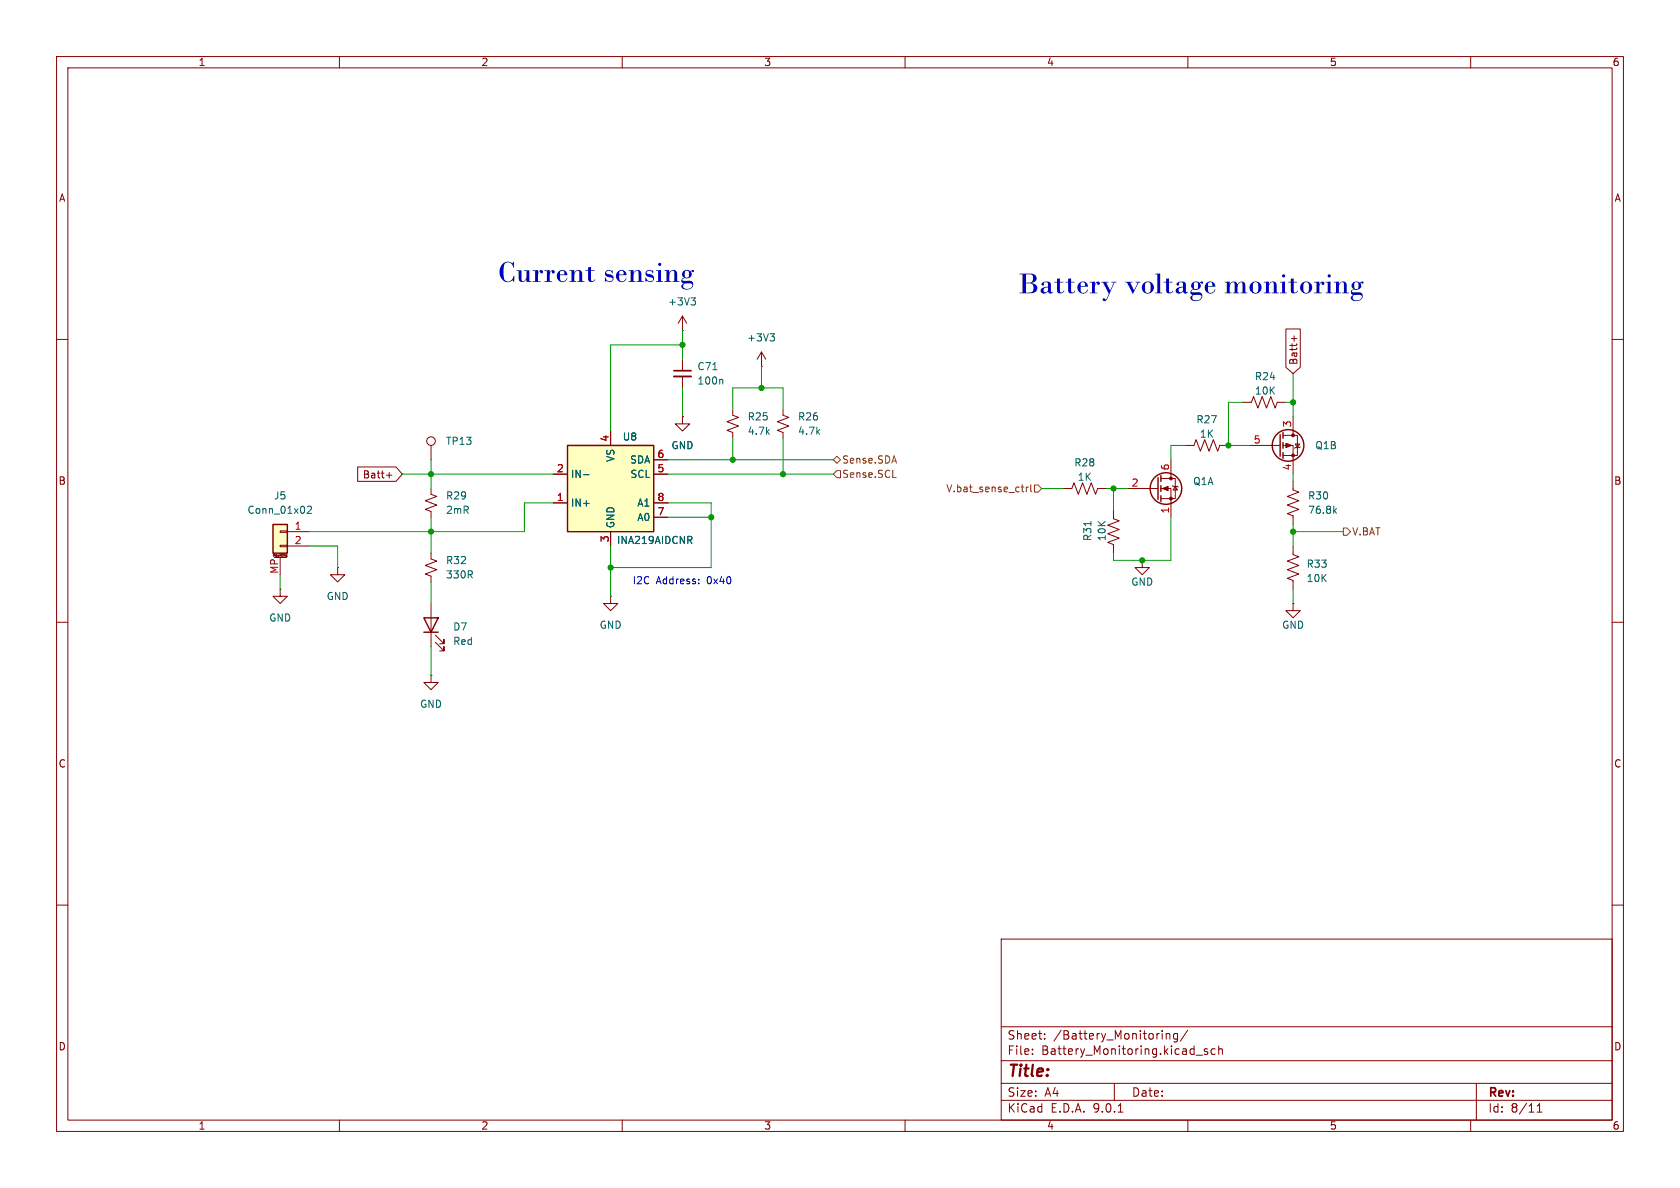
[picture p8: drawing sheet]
<svg xmlns="http://www.w3.org/2000/svg" width="297mm" height="210mm" viewBox="0 0 297 210" stroke-linecap="round" stroke-linejoin="round" font-family="sans-serif">
<g fill="none" stroke="#840000" stroke-width=".18">
<path d="M10 10h277v190h-277zM12 12h273v186h-273zM60 10v2M110 10v2M160 10v2M210 10v2M260 10v2M10 60h2M120.6 73.7v1.2h1.3l-1.3 1.3-1.2-1.3h1.2M120.6 73.7h.1M285 60h2M10 110h2"/>
<path d="M285 110h2M10 160h2M177 166h108v32h-108zM285 160h2M60 198v2M110 198v2M160 198v2M177 194.5h108M177 191.5h108M177 187.5h108M177 181.5h108M182.5 186.3v.1"/>
<path d="M182.5 185.5v.1M184.7 183.6v.1M184.7 182.8v.1M197 191.5v3M197.7 196.6h.8M206.2 182.7v1M206.2 182.8l.2-.1 .3 .1 .1 .9M208.2 182.8l-.5-.1-.2 .3v.4l.1 .2h.6M208.2 182.7v1.2l-.3 .3-.4-.1M210 182.1l-1.3 2M210 198v2M211.5 186.5h1.1"/>
<path d="M213.5 185.5l-.4-.1-.2 .2 .1 .2 .5 .2v.3h-.6M214.8 185.5l-.4-.1-.3 .3v.4l.1 .2h.6M215.5 185.5l.2-.1 .3 .1 .1 .9M215.5 184.9v1.5M260 198v2M261 191.5v6.5M271.7 196.6h.9M271.7 195.5l.5-.4v1.5"/>
</g>
<path d="M100.3 78.7h15.3v15.3h-15.3z" fill="#ffffc2"/>
<path d="M100.3 78.7h15.3v15.3h-15.3z" fill="none" stroke="#840000" stroke-width=".25"/>
<g fill="none" stroke="#840000" stroke-width=".18">
<path d="M76.2 78.7v2.6M107.9 76.2v2.5M129.5 72.4v1l1.1 .4-2.1 .7 2.1 .8-2.1 .8 1 .4v1M219.7 71.1h1.5l.4-1 .8 2 .7-2 .8 2 .8-2 .7 2 .4-1h1.5M97.8 83.8h2.5M97.8 88.9h2.5M107.9 94v2.5M115.6 83.8h2.5M115.6 88.9h2.5M115.6 81.3h2.5M115.6 91.4h2.5M188 86.4h1.5l.4-1.1 .7 2.1 .8-2.1 .8 2.1 .7-2.1 .8 2.1 .4-1h1.5"/>
<path d="M196.8 90.2v1.5l1.1 .4-2.1 .7 2.1 .8-2.1 .8 2.1 .7-2.1 .8 1 .4v1.5"/>
<circle cx="76.2" cy="78" r=".76"/>
</g>
<path d="M103.2 83.9h.9M121.9 95.5l.4 .6M122.2 94.9l.1 .2-.1 .3M192.9 92.2v.7" fill="none" stroke="#006464" stroke-width=".18"/>
<path d="M48.3 92.7h2.5v5.1h-2.5z" fill="#ffffc2"/>
<g fill="none" stroke="#840000" stroke-width=".25">
<path d="M226.3 76.8v3.8M226.8 76.5v1M226.8 78.2v1M48.3 92.7h2.5v5.1h-2.5zM204.7 84.5v3.8M205.2 84.1v1M205.2 85.9v1M205.2 87.6v1M226.8 80v1M74.9 109.2h2.6l-1.3 2.6zM74.9 111.8h2.6"/>
<circle cx="227.7" cy="78.7" r="2.79"/>
<circle cx="206.1" cy="86.4" r="2.79"/>
</g>
<g fill="none" stroke="#840000" stroke-width=".18">
<path d="M120.6 58.4h.1M120.6 55.9l-.7 1.3M120.6 55.9l.8 1.3M120.6 55.9v2.5M227.3 58.2h2.6v6.7l-1.3 1.1-1.3-1.1zM228.3 59.9h1M228.8 59.4v.9M107.9 76.2v2.5M120.6 73.7h.1M120.6 63.5v2M120.6 66.5v2.1M134.6 64.8h.1"/>
<path d="M134.6 62.2l-.7 1.3M134.6 62.2l.8 1.3M134.6 62.2v2.6M138.4 72.4v1l1 .4-2 .7 2 .8-2 .8 1 .4v1M209.5 78.7h1.6l.4-1 .7 2.1 .8-2.1 .7 2.1 .8-2.1 .8 2.1 .3-1.1h1.6M221 78.7h5.3M226.8 77h2.6v3.5h-2.6M226.8 78.7h1.8v5.1M228.6 73.7v3.3M229 78.5h.7l-.3 .6zM229.9 79l-.2 .1h-.7l-.1 .1M48.3 98.3v-.3l.2 .2 .1-.2v.3"/>
<path d="M48.5 98.6h2M49.5 93.9h1.3v.2h-1.3zM49.5 96.4h1.3v.2h-1.3zM49.5 98.6v3M49.8 98v.3M50 98h.1M50.6 98.4h.1M50.6 98.1v.2h.1M50.6 98.1h.1M50.7 98.4h.1M50.7 98.1v.3M50.8 94h3.8"/>
<path d="M50.8 96.5h3.8M63.2 82.5h6.8l1.1 1.3-1.1 1.3h-6.8zM68.3 84h1M68.8 83.5v1M76.2 97.8v1l1 .4-2 .7 2 .8-2 .8 1 .4v1M76.2 86.4v1l1 .4-2 .7 2 .8-2 .7 1 .4v1M97.8 83.8h2.5M97.8 88.9h2.5M107.9 94v2.5M115.6 83.8h2.5M115.6 88.9h2.5M115.6 81.3h2.5"/>
<path d="M115.6 91.4h2.5M199.4 86.4h5.3M201.9 99.1v1.2h1.3l-1.3 1.3-1.2-1.3h1.2M201.9 99.1h.1M205.2 84.6h2.6v3.5h-2.6M205.2 86.4h1.8v5M207 81.3v3.3M207.3 85.9l.1 .1h.8l.1 .1M207.8 86l.4 .6h-.8zM228.6 96.5v1.5l1 .4-2 .8 2 .7-2 .8 2 .8-2 .7 1 .4v1.5M228.6 85.1v1.5l1 .4-2 .8 2 .7-2 .8 2 .7-2 .8 1 .4v1.5M49.5 104.1v1.3h1.3l-1.3 1.3-1.2-1.3h1.2"/>
<path d="M49.5 104.1h.1M59.7 100.3v1.3h1.3l-1.3 1.3-1.3-1.3h1.3M59.7 100.3h.1M76.2 119.4v1.3h1.3l-1.3 1.2-1.3-1.2h1.3M76.2 119.4h.1M76.2 106.7v7.6M77 113.5l1.5 1.6v-.8v.8h-.8M77 112.3l1.5 1.5v-.8v.8h-.8M107.9 105.4v1.3h1.3l-1.3 1.3-1.2-1.3h1.2M107.9 105.4h.1M228.6 106.7v1.3h1.3l-1.3 1.2-1.3-1.2h1.3M228.6 106.7h.1"/>
</g>
<path d="M136.1 59h.8l-.4 .5M136.7 59.5l.2 .2v.3l-.2 .3M126 65.4h.7M127.6 67l.2 .2v.7M54.3 89.6l.5-.1 .3 .3-.8 .9h.8M103.2 83.9h.9M121.9 95.5l.4 .6M122.2 94.9l.1 .2-.1 .3M235.9 90.3l.4 .4M236.3 89.9l-.5 .5" fill="none" stroke="#006464" stroke-width=".18"/>
<path d="M119.1 65.5h3.1" fill="none" stroke="#840000" stroke-width=".3"/>
<path d="M119.1 66.5h3.1" fill="none" stroke="#840000" stroke-width=".33"/>
<g fill="#840000" stroke="#840000" stroke-width=".18">
<path d="M227.3 78.4l1 .3-1 .4z"/>
<path d="M205.5 86.4l1-.4v.7z"/>
<circle cx="228.6" cy="77" r=".25"/>
<circle cx="228.6" cy="80.5" r=".25"/>
<circle cx="207" cy="84.6" r=".25"/>
<circle cx="207" cy="88.1" r=".25"/>
</g>
<path d="M147.3 81.3l.7-.7 .6 .7-.6 .6zM148 83.2h.6v1.3h-.6l-.7-.7zM157.8 84.4h.6M180.5 86.1h.5M180.8 86.9h.2M181.4 86.1v.8M181.8 86.1l-.4 .2M182.2 85.7v1.1l.2 .1M182.9 85.7h.6l.6 .7-.6 .6h-.6zM237.5 93.3h.6l.7 .7-.7 .6h-.6z" fill="none" stroke="#725600" stroke-width=".18"/>
<g fill="none" stroke="#009600" stroke-width=".18">
<path d="M120.6 58.4v5.1M120.6 61h-12.7v15.2M120.6 68.6v5.1M129.5 72.4v-3.8h8.9v3.8M129.5 77.5v3.8M134.6 64.8v3.8M138.4 77.5v6.3M209.5 78.7h-2.5v2.6M219.7 71.1h-2.5v7.6h3.8M227.3 71.1h1.3M228.6 66v7.7M54.6 96.5h5.1v3.8"/>
<path d="M71.1 83.8h26.7M76.2 81.3v5.1M76.2 91.4v6.4M97.8 88.9h-5.1v5.1h-38.1M107.9 96.5v8.9M118.1 88.9h7.6v11.4h-17.8M118.1 83.8h29.2M118.1 81.3h29.2M118.1 91.4h7.6M184.1 86.4h3.9M195.6 86.4h3.8M196.8 86.4v3.8"/>
<path d="M207 91.4v7.7h-10.2v-1.3M228.6 94h8.9M228.6 83.8v1.3M228.6 92.7v3.8M49.5 101.6v2.5M76.2 102.9v3.8M76.2 114.3v5.1M228.6 104.1v2.6"/>
</g>
<path d="M123.5 103.1v.1M123.5 102.4v.1" fill="none" stroke="#0000c2" stroke-width=".18"/>
<g fill="#009600" stroke="#009600" stroke-width=".18">
<circle cx="138.4" cy="83.8" r=".46"/>
<circle cx="134.6" cy="68.6" r=".46"/>
<circle cx="196.8" cy="86.4" r=".46"/>
<circle cx="120.6" cy="61" r=".46"/>
<circle cx="107.9" cy="100.3" r=".46"/>
<circle cx="129.5" cy="81.3" r=".46"/>
<circle cx="125.7" cy="91.4" r=".46"/>
<circle cx="201.9" cy="99.1" r=".46"/>
<circle cx="228.6" cy="94" r=".46"/>
<circle cx="228.6" cy="71.1" r=".46"/>
<circle cx="217.2" cy="78.7" r=".46"/>
<circle cx="76.2" cy="94" r=".46"/>
<circle cx="76.2" cy="83.8" r=".46"/>
</g>
<g font-size="5.3" fill="#0000c2">
<text x="88" y="51.4">Current sensing</text>
<text x="180" y="53.5">Battery voltagemonitoring</text>
</g>
<text font-size="2.8" fill="#840000" x="178" y="190.9">Title:</text>
<g font-size="2.1" fill="#840000">
<text x="178" y="184">Sheet:</text>
<text x="186.2" y="184">/Battery_Monitoring/</text>
<text x="178" y="186.7">File:</text>
<text x="184.1" y="186.7">Battery_Monitoring.kicad_sch</text>
<text x="178" y="196.9">KiCad</text>
<text x="178" y="194.1">Size:</text>
<text x="184.7" y="194.1">A4</text>
<text x="185.7" y="196.9">E.D.A.</text>
<text x="193.3" y="196.9">9.0.1</text>
<text x="200" y="194.1">Date:</text>
<text x="263" y="194.3">Rev:</text>
<text x="263" y="196.9">Id:</text>
<text x="267.1" y="196.9">8/11</text>
</g>
<g font-size="1.8" fill="#840000">
<text x="35" y="11.9">1</text>
<text x="85" y="11.9">2</text>
<text x="135" y="11.9">3</text>
<text x="185" y="11.9">4</text>
<text x="235" y="11.9">5</text>
<text x="285" y="11.9">6</text>
<text x="10.3" y="35.9">A</text>
<text x="285.3" y="35.9">A</text>
<text x="229.6" y="64.6" transform="rotate(-90 229.6 64.6)">Batt+</text>
<text x="10.3" y="85.9">B</text>
<text x="64" y="84.8">Batt+</text>
<text x="285.3" y="85.9">B</text>
<text x="10.3" y="135.9">C</text>
<text x="285.3" y="135.9">C</text>
<text x="10.3" y="185.9">D</text>
<text x="285.3" y="185.9">D</text>
<text x="35" y="199.9">1</text>
<text x="85" y="199.9">2</text>
<text x="135" y="199.9">3</text>
<text x="185" y="199.9">4</text>
<text x="235" y="199.9">5</text>
<text x="285" y="199.9">6</text>
</g>
<g font-size="1.8" fill="#006464">
<text x="118" y="54.2">+3V3</text>
<text x="123.2" y="65.6">C71</text>
<text x="132" y="60.6">+3V3</text>
<text x="123.2" y="68.2">100n</text>
<text x="221.8" y="67.4">R24</text>
<text x="221.8" y="70">10K</text>
<text x="132.1" y="77.1">4.7k</text>
<text x="132.1" y="74.5">R25</text>
<text x="141" y="77.1">4.7k</text>
<text x="141" y="74.5">R26</text>
<text x="211.4" y="75">R27</text>
<text x="212" y="77.6">1K</text>
<text x="78.7" y="78.8">TP13</text>
<text x="108.8" y="81.7" transform="rotate(-90 108.8 81.7)">VS</text>
<text x="110" y="78.1">U8</text>
<text x="111.3" y="82.1">SDA</text>
<text x="118.6" y="79.6">GND</text>
<text x="189.8" y="82.7">R28</text>
<text x="232.4" y="79.6">Q1B</text>
<text x="48.3" y="88.5">J5</text>
<text x="78.7" y="88.5">R29</text>
<text x="100.8" y="84.7">IN-</text>
<text x="100.8" y="89.8">IN+</text>
<text x="111.4" y="84.7">SCL</text>
<text x="112.6" y="89.8">A1</text>
<text x="190.4" y="85.2">1K</text>
<text x="210.8" y="86">Q1A</text>
<text x="231.1" y="88.5">R30</text>
<text x="43.7" y="91">Conn_01x02</text>
<text x="78.7" y="91">2mR</text>
<text x="108.8" y="93.5" transform="rotate(-90 108.8 93.5)">GND</text>
<text x="112.6" y="92.3">A0</text>
<text x="193.1" y="95.7" transform="rotate(-90 193.1 95.7)">R31</text>
<text x="195.7" y="95.7" transform="rotate(-90 195.7 95.7)">10K</text>
<text x="231.1" y="91">76.8k</text>
<text x="78.7" y="99.9">R32</text>
<text x="109" y="96.4">INA219AIDCNR</text>
<text x="230.9" y="100.6">R33</text>
<text x="57.7" y="106.3">GND</text>
<text x="78.7" y="102.5">330R</text>
<text x="199.9" y="103.7">GND</text>
<text x="230.9" y="103.1">10K</text>
<text x="47.5" y="110.1">GND</text>
<text x="80" y="111.7">D7</text>
<text x="105.9" y="111.4">GND</text>
<text x="226.6" y="111.4">GND</text>
<text x="80" y="114.2">Red</text>
<text x="74.2" y="125.3">GND</text>
</g>
<g font-size="1.8" fill="#a90000">
<text x="228.3" y="75.6" transform="rotate(-90 228.3 75.6)">3</text>
<text x="98.4" y="83.6">2</text>
<text x="107.7" y="78.2" transform="rotate(-90 107.7 78.2)">4</text>
<text x="116.1" y="81">6</text>
<text x="116.1" y="83.6">5</text>
<text x="206.8" y="83.3" transform="rotate(-90 206.8 83.3)">6</text>
<text x="221.5" y="78.5">5</text>
<text x="228.3" y="83.3" transform="rotate(-90 228.3 83.3)">4</text>
<text x="98.4" y="88.6">1</text>
<text x="116.1" y="88.6">8</text>
<text x="200" y="86.1">2</text>
<text x="52" y="93.7">1</text>
<text x="107.7" y="96" transform="rotate(-90 107.7 96)">3</text>
<text x="116.1" y="91.2">7</text>
<text x="206.8" y="90.9" transform="rotate(-90 206.8 90.9)">1</text>
<text x="49.3" y="101.5" transform="rotate(-90 49.3 101.5)">MP</text>
<text x="52" y="96.3">2</text>
</g>
<g font-size="1.8" fill="#725600">
<text x="148.8" y="82.1">Sense.SDA</text>
<text x="148.8" y="84.7">Sense.SCL</text>
<text x="167.2" y="87.2">V.bat_sense_ctrl</text>
<text x="239" y="94.8">V.BAT</text>
</g>
<g font-size="1.8" fill="#0000c2">
<text x="111.7" y="103.5">I2C</text>
<text x="116" y="103.5">Address:</text>
<text x="125.1" y="103.5">0x40</text>
</g>
<text font-size=".5" fill="#840000" x="48.1" y="98.6">Mounting</text>
</svg>
